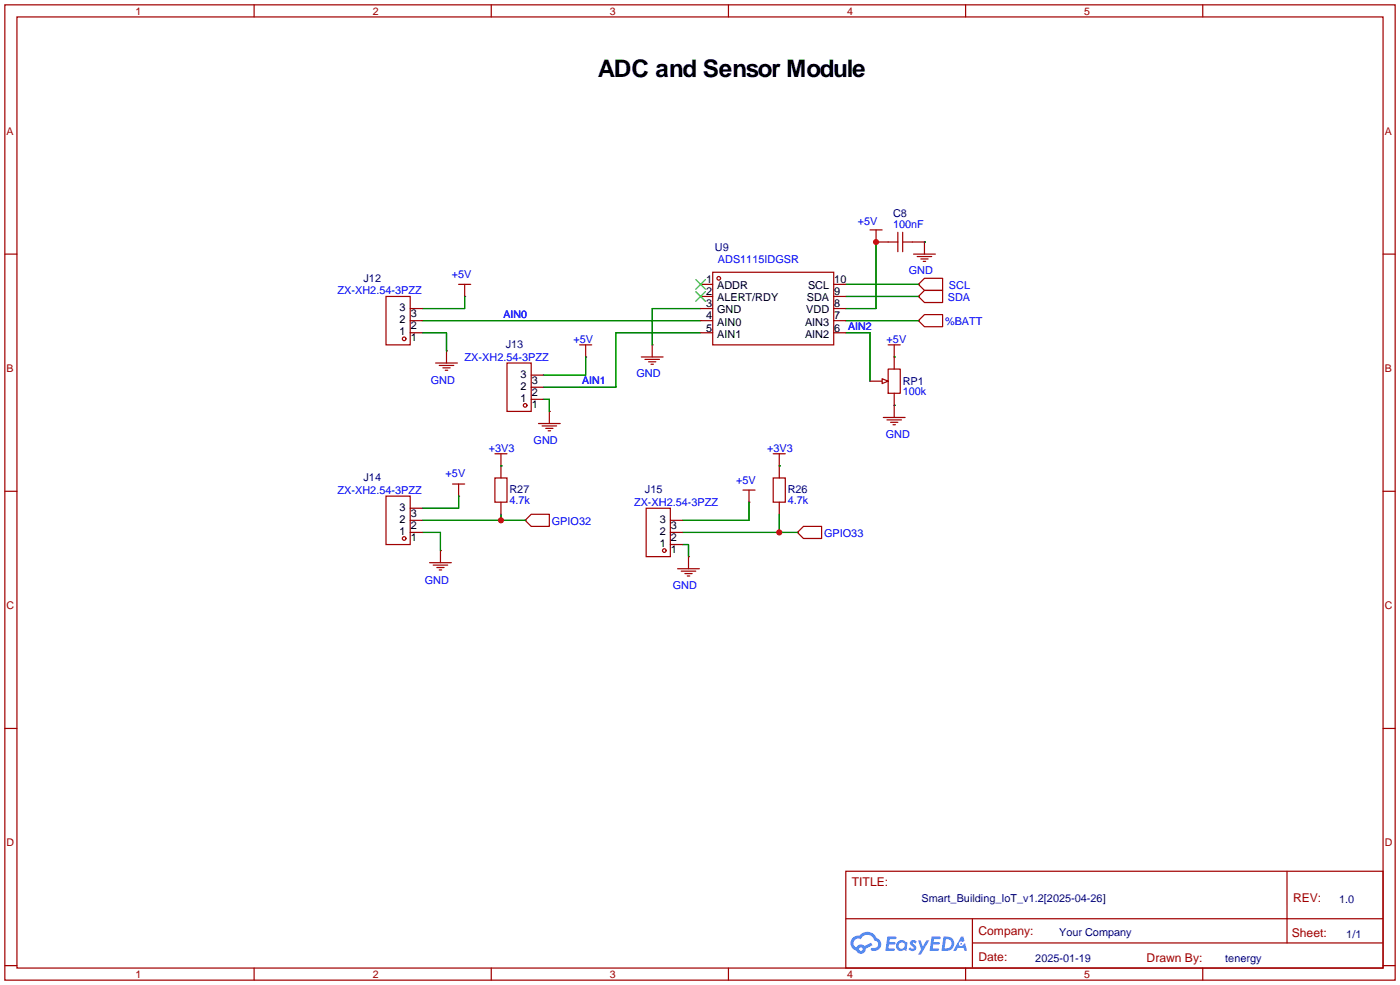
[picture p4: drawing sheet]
<svg xmlns="http://www.w3.org/2000/svg" width="294mm" height="207mm" viewBox="0 0 294 207" stroke-linecap="round" stroke-linejoin="round" font-family="sans-serif">
<g fill="none" stroke="#a10000" stroke-width=".25">
<path d="M1 1h291.9v204.7h-291.9zM3.6 3.6h286.7v199.6h-286.7zM53.3 1v2.6M103.1 1v2.6M152.9 1v2.6M202.7 1v2.6M252.5 1v2.6M1 53.3h2.6M290.3 53.3h2.6M1 103.1h2.6M290.3 103.1h2.6M1 152.9h2.6"/>
<path d="M290.3 152.9h2.6M177.5 182.9h112.8v20.3h-112.8zM177.6 192.8h112.6M204.1 197.9h86.1M204.1 192.8v10.2M270.2 182.9v15M1 202.7h2.6M53.3 203.2v2.5M103.1 203.2v2.5M152.9 203.2v2.5M202.7 203.2v2.5M252.5 203.2v2.5"/>
<path d="M290.3 202.7h2.6"/>
</g>
<g fill="#5487ff">
<path d="M191.2 197.5l.5-.2 .4 .1 .3 .3-.2 .4a.33 .33 0 0 0-.3-.3 .33 .33 0 0 0-.4 .1l.1 .1a.86 .86 0 0 1 .7 .7 .86 .86 0 0 1-.3 .8l-.7 .1-.6-.4 .4-.4 .5 .3 .2-.1v-.2a.88 .88 0 0 1-.6-1.3z"/>
<path d="M192.7 197.4h.6l.4 1.3 .8-1.3h.6l-1.8 3h-.6l.6-1.1z"/>
<path d="M186.3 196.6h1.6l.3 .1-.1 .4h-1.3l-.1 .6h1.1l.2 .3-.3 .3h-1.1l-.1 .8h1.2l.1 .2-.1 .2-1.8 .1z"/>
<path d="M195.6 196.6h1.6l.2 .1v.4h-1.3l-.1 .6h1.1l.2 .3-.3 .3h-1.1l-.1 .8h1.2l.1 .2-.1 .2-1.9 .1z"/>
<path d="M201.7 196.6h.5l.3 .9-.5 .2a.5 .5 0 0 0-.7 .2 .5 .5 0 0 0 .3 .7 .5 .5 0 0 0 .6-.4l.4-.2 .4 1.6h-.6l-.1-.7h-1.2l-.4 .7h-.6z"/>
<path d="M198 196.6l-.4 3h1a1.51 1.51 0 0 0 1.7-1.5 1.51 1.51 0 0 0-1.8-1.5zM198.6 197.1a1.02 1.02 0 0 1 1.1 1.2 1.02 1.02 0 0 1-1.4 .8z"/>
<path d="M188.5 197.6a1.11 1.11 0 0 0-.3 1.6 1.11 1.11 0 0 0 1.6 .2l.5 .2 .2-1.7-.4-.2a1.02 1.02 0 0 0-1.6-.1zM188.6 198.5a.67 .67 0 0 1 1.3 0 .67 .67 0 0 1-1.3 0z"/>
<path d="M179 196.9a1.58 1.58 0 0 0 .8 2.6 1.01 1.01 0 0 0 1.1 .7 1.01 1.01 0 0 0 .8-1.1l1.4-.7-.3-.5-1.3 .7a1.03 1.03 0 0 0-1.7 .3 1 1 0 0 1-.5-1.4 1 1 0 0 1 1.4-.3 1.49 1.49 0 0 1 1.5-1 1.49 1.49 0 0 1 1.4 1.2 .82 .82 0 0 1 .7 1.1 .82 .82 0 0 1-1.2 .5l-.3 .1v.3a1.4 1.4 0 0 0 2-.6 1.4 1.4 0 0 0-.8-1.9 2.19 2.19 0 0 0-3.7-.5l-.8 .1zM180.3 199.2a.4 .4 0 0 1 .8 0 .4 .4 0 0 1-.8 0z"/>
<circle cx="201.8" cy="198.1" r=".19"/>
</g>
<g fill="none" stroke="#a10000" stroke-width=".25">
<path d="M96.3 59.7h2.5M97.5 59.7v2.5M149.6 57.2h25.4v15.2h-25.4zM182.6 48.3h2.6M183.9 48.3v2.5M186.4 50.8h2.1M188.5 48.8v4M189.5 48.8v4M189.5 50.8h2M191.8 53.3h4.5M192.5 53.8h3.1M192.8 59.7l1.3-1.3h3.8v2.6h-3.8z"/>
<path d="M193.3 54.4h1.5M193.8 54.9h.5M194.1 50.8v2.5M81 62.2h5.1v10.2h-5.1zM91.4 76.2h4.6M92.2 76.7h3M93 77.2h1.5M93.5 77.7h.5M93.7 73.7v2.5M106.4 76.2h5.1v10.2h-5.1zM121.7 72.4h2.5M122.9 72.4v2.5"/>
<path d="M134.6 74.9h4.6M135.4 75.4h3M136.1 75.9h1.6M136.7 76.5h.5M136.9 72.4v2.5M185.2 79.5l1.2 .5-1.2 .5zM186.4 77.5h2.6v5.1h-2.6zM186.4 72.4h2.6M187.7 72.4v2.5M192.8 67.3l1.3-1.3h3.8v2.6h-3.8zM192.8 62.2l1.3-1.2h3.8v2.5h-3.8zM103.9 95.3h2.5"/>
<path d="M105.2 95.3v2.5M113 88.9h4.6M113.8 89.4h3M114.6 89.9h1.5M115.1 90.4h.5M115.3 86.4v2.5M162.3 95.3h2.5M163.6 95.3v2.5M185.4 87.6h4.6M186.2 88.1h3M186.9 88.6h1.6M187.5 89.2h.5"/>
<path d="M187.7 85.1v2.5M81 104.1h5.1v10.2h-5.1zM90.2 118.1h4.5M90.9 118.6h3.1M91.7 119.1h1.5M92.2 119.6h.5M92.5 115.6v2.5M95 101.6h2.5M96.3 101.6v2.5M103.9 100.3h2.5v5.1h-2.5zM110.2 109.2l1.3-1.2h3.8v2.5h-3.8zM135.6 106.7h5.1v10.1h-5.1z"/>
<path d="M142.2 119.4h4.6M143 119.9h3M144.5 116.8v2.6M156 102.9h2.5M157.2 102.9v2.5M162.3 100.3h2.5v5.1h-2.5zM168.7 110.5h3.8v2.5h-3.8l-1.3-1.2zM143.8 120.4h1.5M144.3 120.9h.5"/>
<circle cx="150.9" cy="58.4" r=".38"/>
<circle cx="84.8" cy="71.1" r=".38"/>
<circle cx="110.2" cy="85.1" r=".38"/>
<circle cx="84.8" cy="113" r=".38"/>
<circle cx="139.4" cy="115.6" r=".38"/>
</g>
<g fill="none" stroke="#870000" stroke-width=".25">
<path d="M147.1 59.7h2.5M175 59.7h2.5M183.9 50.8h.1M183.9 50.8h2.5M191.5 50.8h2.6M192.8 59.7h.1M194.1 50.8h.1M86.1 64.8h2.5M86.1 67.3h2.5M86.1 69.9h2.5M93.7 73.7h.1M97.5 62.2h.1"/>
<path d="M111.5 78.7h2.5M122.9 74.9h.1M136.9 72.4h.1M147.1 62.2h2.5M147.1 64.8h2.5M147.1 67.3h2.5M147.1 69.9h2.5M175 62.2h2.5M175 64.8h2.5M175 67.3h2.5M175 69.9h2.5M187.7 74.9h.1"/>
<path d="M187.7 74.9v2.6M192.8 67.3h.1M192.8 62.2h.1M105.2 97.8h.1M105.2 97.8v2.5M111.5 83.8h2.5M111.5 81.3h2.5M115.3 86.4h.1M163.6 97.8h.1M163.6 97.8v2.5M182.6 80h2.6M187.7 85.1h.1"/>
<path d="M187.7 82.6v2.5M86.1 111.8h2.5M86.1 109.2h2.5M86.1 106.7h2.5M92.5 115.6h.1M96.3 104.1h.1M105.2 105.4v2.6M110.2 109.2h.1M140.7 111.8h2.6M140.7 109.2h2.6M140.7 114.3h2.6M144.5 116.8h.1"/>
<path d="M157.2 105.4h.1M163.6 105.4v2.6M167.4 111.8h.1"/>
</g>
<g fill="none" stroke="#008700" stroke-width=".25">
<path d="M177.5 59.7h15.3M183.9 50.8v14h-6.4M194.1 50.8h.1M88.6 69.9h5.1v3.8M88.6 67.3h58.5M97.5 62.2v2.6h-8.9M122.9 74.9v3.8h-8.9M147.1 69.9h-17.8v11.4h-15.3M147.1 64.8h-10.2v7.6M177.5 69.9h5.1v10.1M177.5 62.2h15.3M177.5 67.3h15.3"/>
<path d="M187.7 74.9h.1M105.2 97.8h.1M114 83.8h1.3v2.6M163.6 97.8h.1M187.7 85.1h.1M88.6 109.2h21.6M88.6 111.8h3.9v3.8M96.3 104.1v2.6h-7.7M105.2 108v1.2M143.3 114.3h1.2v2.5M143.3 111.8h24.1M157.2 105.4v3.8h-13.9"/>
<path d="M163.6 108v3.8"/>
</g>
<path d="M146 58.7l2.1 2M148.1 58.7l-2.1 2M146 61.2l2.1 2M148.1 61.2l-2.1 2" fill="none" stroke="#3c3" stroke-width=".25"/>
<g fill="#c00">
<circle cx="183.9" cy="50.8" r=".63"/>
<circle cx="105.2" cy="109.2" r=".63"/>
<circle cx="163.6" cy="111.8" r=".63"/>
</g>
<text font-size="5.1" x="125.5" y="16.2">ADC and Sensor Module</text>
<g font-size="2.5" fill="#a00000">
<text x="178.8" y="186">TITLE:</text>
<text x="271.4" y="189.4">REV:</text>
<text x="205.4" y="196.3">Company:</text>
<text x="271.2" y="196.7">Sheet:</text>
<text x="205.4" y="201.8">Date:</text>
<text x="240.7" y="201.9">Drawn By:</text>
</g>
<g font-size="2.3" fill="#00f">
<text x="180.1" y="47.1">+5V</text>
<text x="187.5" y="47.9">100nF</text>
<text x="94.8" y="58.3">+5V</text>
<text x="150.7" y="55.3">ADS1115IDGSR</text>
<text x="190.8" y="57.6">GND</text>
<text x="70.9" y="61.8">ZX-XH2.54-3PZZ</text>
<text x="199" y="63.2">SDA</text>
<text x="199.2" y="60.7">SCL</text>
<text x="198.4" y="68.3">%BATT</text>
<text x="97.5" y="75.7">ZX-XH2.54-3PZZ</text>
<text x="120.4" y="72">+5V</text>
<text x="186.1" y="72">+5V</text>
<text x="90.4" y="80.7">GND</text>
<text x="133.6" y="79.1">GND</text>
<text x="189.5" y="83">100k</text>
<text x="102.6" y="94.9">+3V3</text>
<text x="112" y="93.1">GND</text>
<text x="161" y="94.9">+3V3</text>
<text x="185.9" y="91.8">GND</text>
<text x="93.5" y="100.2">+5V</text>
<text x="154.5" y="101.5">+5V</text>
<text x="70.9" y="103.7">ZX-XH2.54-3PZZ</text>
<text x="106.9" y="105.9">4.7k</text>
<text x="133.1" y="106.2">ZX-XH2.54-3PZZ</text>
<text x="165.4" y="105.9">4.7k</text>
<text x="115.8" y="110.2">GPIO32</text>
<text x="173" y="112.8">GPIO33</text>
<text x="89.2" y="122.6">GND</text>
<text x="141.2" y="123.6">GND</text>
</g>
<g font-size="2.3" fill="#000080">
<text x="187.5" y="45.6">C8</text>
<text x="150.1" y="52.7">U9</text>
<text x="76.3" y="59.1">J12</text>
<text x="106.2" y="73.1">J13</text>
<text x="189.5" y="80.7">RP1</text>
<text x="76.3" y="101">J14</text>
<text x="106.9" y="103.6">R27</text>
<text x="135.4" y="103.6">J15</text>
<text x="165.4" y="103.6">R26</text>
<text x="193.5" y="189.4">Smart_Building_IoT_v1.2[2025-04-26]</text>
<text x="281.1" y="189.5">1.0</text>
<text x="222.3" y="196.4">Your Company</text>
<text x="282.6" y="196.9">1/1</text>
<text x="217.3" y="202">2025-01-19</text>
<text x="257.2" y="202">tenergy</text>
</g>
<g font-size="2.3">
<text x="148.2" y="59.4">1</text>
<text x="175.1" y="59.4">10</text>
<text x="83.9" y="65.3">3</text>
<text x="148.2" y="62">2</text>
<text x="148.2" y="64.5">3</text>
<text x="150.5" y="60.7">ADDR</text>
<text x="150.5" y="63.2">ALERT/RDY</text>
<text x="150.5" y="65.8">GND</text>
<text x="169.2" y="65.8">VDD</text>
<text x="169.4" y="63.2">SDA</text>
<text x="169.6" y="60.7">SCL</text>
<text x="175.1" y="64.5">8</text>
<text x="175.1" y="62">9</text>
<text x="83.9" y="70.4">1</text>
<text x="83.9" y="67.9">2</text>
<text x="86.2" y="71.7">1</text>
<text x="86.2" y="69.1">2</text>
<text x="86.2" y="66.6">3</text>
<text x="148.2" y="67.1">4</text>
<text x="148.2" y="69.6">5</text>
<text x="150.5" y="68.3">AIN0</text>
<text x="150.5" y="70.9">AIN1</text>
<text x="169" y="70.9">AIN2</text>
<text x="169" y="68.3">AIN3</text>
<text x="175.1" y="69.6">6</text>
<text x="175.1" y="67.1">7</text>
<text x="109.3" y="81.8">2</text>
<text x="109.3" y="79.3">3</text>
<text x="111.6" y="83.1">2</text>
<text x="111.6" y="80.6">3</text>
<text x="109.3" y="84.4">1</text>
<text x="111.6" y="85.6">1</text>
<text x="83.9" y="107.2">3</text>
<text x="83.9" y="112.3">1</text>
<text x="83.9" y="109.8">2</text>
<text x="86.2" y="113.6">1</text>
<text x="86.2" y="111">2</text>
<text x="86.2" y="108.5">3</text>
<text x="138.5" y="112.3">2</text>
<text x="138.5" y="109.8">3</text>
<text x="140.8" y="113.6">2</text>
<text x="140.8" y="111">3</text>
<text x="138.5" y="114.9">1</text>
<text x="140.8" y="116.1">1</text>
</g>
<g font-size="2.2" fill="#a00000">
<text x="28.4" y="3.1">1</text>
<text x="78.2" y="3.1">2</text>
<text x="128" y="3.1">3</text>
<text x="177.8" y="3.1">4</text>
<text x="227.6" y="3.1">5</text>
<text x="1.4" y="28.3">A</text>
<text x="290.7" y="28.3">A</text>
<text x="1.4" y="78.1">B</text>
<text x="290.7" y="78.1">B</text>
<text x="1.4" y="127.9">C</text>
<text x="290.7" y="127.9">C</text>
<text x="1.4" y="177.7">D</text>
<text x="290.7" y="177.7">D</text>
<text x="28.4" y="205.2">1</text>
<text x="78.2" y="205.2">2</text>
<text x="128" y="205.2">3</text>
<text x="177.8" y="205.2">4</text>
<text x="227.6" y="205.2">5</text>
</g>
<g font-size="2.2" fill="#00f">
<text x="105.7" y="66.8">AIN0</text>
<text x="178.1" y="69.2">AIN2</text>
<text x="122.2" y="80.7">AIN1</text>
</g>
</svg>
